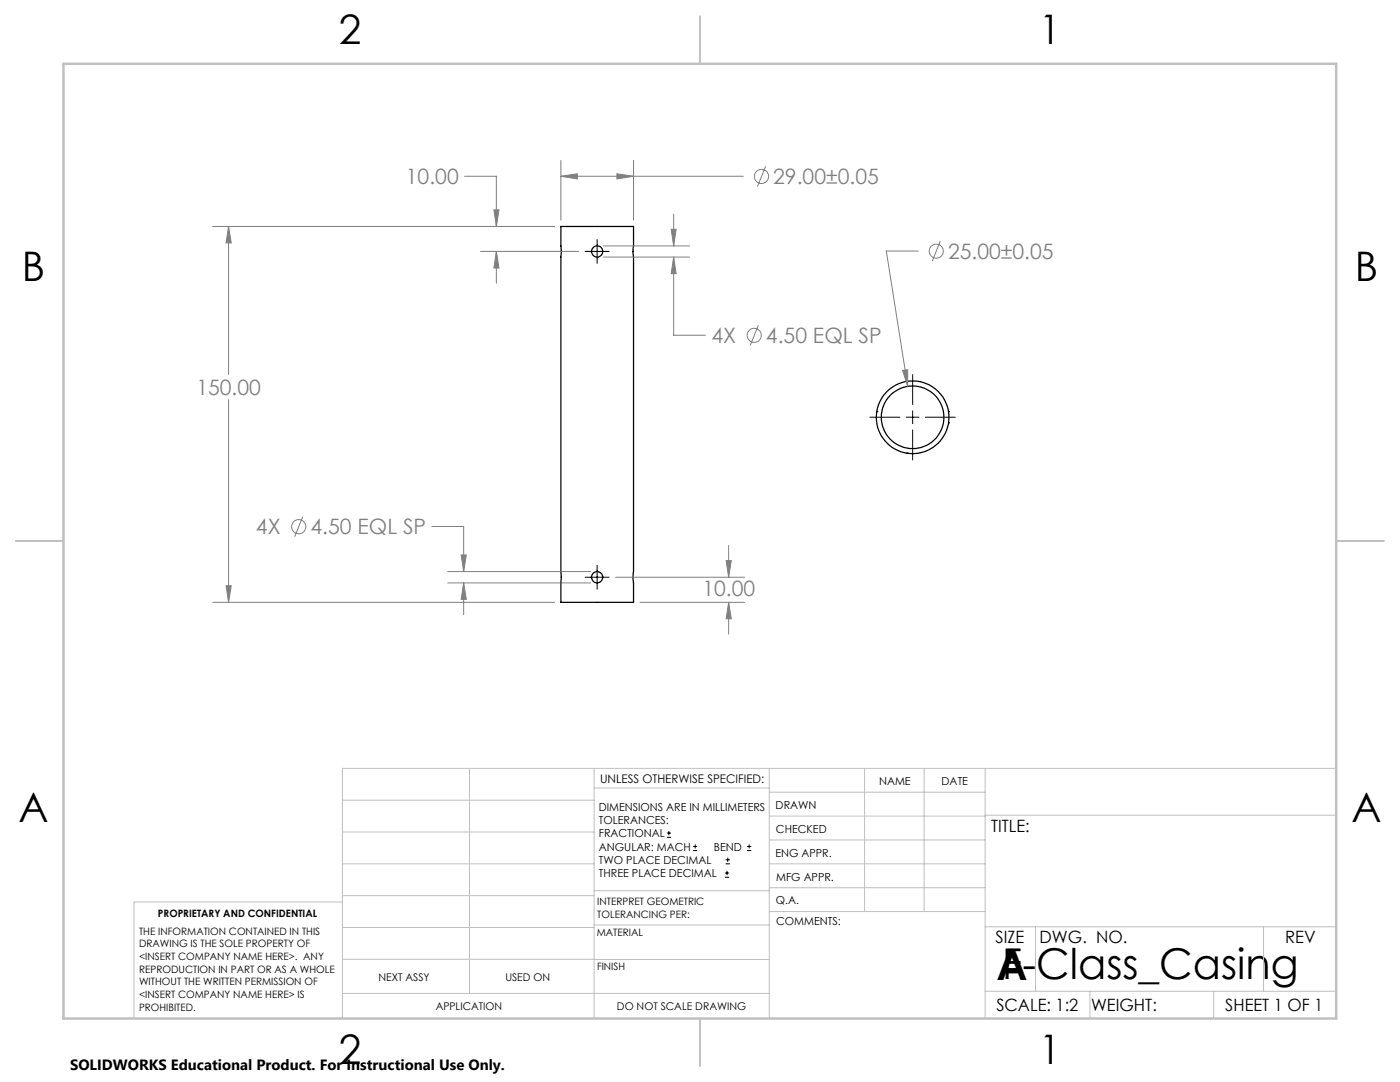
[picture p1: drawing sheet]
<svg xmlns="http://www.w3.org/2000/svg" width="279mm" height="216mm" viewBox="0 0 279 216" stroke-linecap="round" stroke-linejoin="round" font-family="sans-serif">
<g fill="none" stroke="#000" stroke-width=".25">
<path d="M111.9 45.2h14.5l-.1 4.6 .1 1.5v62.8l-.1 .9 .1 5.2h-14.5zM175 82.1h.1M181 90.4h.1M189.3 82.1h.1M189.3 84.4h.1"/>
<circle cx="119.2" cy="50.2" r="1.12"/>
<circle cx="182.1" cy="83.3" r="6.2"/>
<circle cx="182.1" cy="83.3" r="7.3"/>
<circle cx="119.2" cy="115.2" r="1.13"/>
</g>
<g fill="none" stroke="#808080" stroke-width=".2">
<path d="M92.7 35.2h6.4v10M111.9 35.2l3.3-.5v1zM111.9 32v11.9M111.9 35.2h36.4M123.1 34.7l3.3 .5-3.3 .5zM126.4 32v11.9M152.8 33.2l-1.6 4M42.4 45.2h68.3M45.6 45.2l.5 3.3h-1zM45.6 45.2v29.5M95.9 50.2h19.6M98.6 41.9h1l-.5 3.3z"/>
<path d="M99.1 50.2l.5 3.3h-1zM99.1 50.2v6.3M120.4 49.1h17.2M120.4 51.3h17.2M133.9 45.8h1l-.5 3.3zM134.4 51.3l.5 3.3h-1zM134.4 51.3v15.6h6.4M134.4 42.7v6.4M183.2 50.1h-6.3l4.3 27M187.6 48.1l-1.5 4M45.6 79.8v40.4M151.3 64.9l-1.6 4"/>
<path d="M180.1 73.9l1.1-.1v3.3zM45.1 116.9h1l-.5 3.3zM60.4 103.1l-1.6 4M86.2 105.1h6.3v9M89.4 114.1h28.5M89.4 116.3h28.5M92 110.7h1.1l-.6 3.4zM92.5 116.3l.6 3.3h-1.1zM92.5 116.3v6.4M122.8 115.2h25.8M144.9 111.9h1l-.5 3.3zM145.4 108.8v6.4"/>
<path d="M42.4 120.2h68.3M127.7 120.2h20.9M145.4 120.2l.5 3.3h-1zM145.4 120.2v6.3"/>
<circle cx="152" cy="35.2" r="1.41"/>
<circle cx="186.9" cy="50.1" r="1.41"/>
<circle cx="150.5" cy="66.9" r="1.42"/>
<circle cx="59.6" cy="105.1" r="1.41"/>
</g>
<g fill="none" stroke="#000" stroke-width=".2">
<path d="M116.8 50.2h4.8M119.2 47.8v4.8M182.1 74.8v5.9M173.6 83.3h6M180.9 83.3h2.5M182.1 82v2.5M182.1 85.8v6M184.7 83.3h5.9M116.8 115.2h4.8M119.2 112.8v4.8M133.1 167.1h.8M133.1 166.2h.8"/>
<path d="M133.5 165.8v.9M138.3 169.7h.8M138.3 168.9h.8M138.7 168.5v.8M144.7 175h.8M144.7 174.2h.8M144.8 172.4h.9M144.8 171.6h.9M145.1 173.8v.8M145.2 171.1v.9M149.1 169.7h.8M149.1 168.9h.8"/>
<path d="M149.5 168.5v.8"/>
</g>
<g fill="none" stroke="#c0c0c0" stroke-width=".2">
<path d="M68.3 159.7h50.3M93.7 153.3v44.9M118.6 153.3v49.9M118.6 157.2h34.9M153.5 153.3v49.9M153.5 158.1h43.1M172.5 153.3v28.6M184.4 153.3v28.6M196.6 153.3v49.9M266.7 153.3h-198.4v49.9M68.3 178.7h50.3M68.3 172.4h50.3"/>
<path d="M68.3 166h50.3M68.3 180h-41.6v23.2M118.6 177.7h35M153.5 167.6h43.1M153.5 162.8h43.1M153.5 172.4h43.1M153.5 177.1h43.1M196.6 162.7h70.1M68.3 198.2h85.2M68.3 191.4l85.2 .1M68.3 185.1h50.3M118.6 184.6h35"/>
<path d="M153.6 181.9h43M196.6 197.8h70.1M196.6 184.9h70.1M206.7 184.9v12.9M217.5 197.8v5.4M242.2 197.8v5.4M252.2 184.9v12.9"/>
</g>
<path d="M139.7 3.2v9.5M3.1 107.9h9.6M266.7 107.9h9.5M139.7 203.2v9.6" fill="none" stroke="#c0c0c0" stroke-width=".25"/>
<path d="M12.7 12.7h254v190.5h-254z" fill="none" stroke="#c0c0c0" stroke-width=".5"/>
<path d="M123.1 34.7l3.3 .5-3.3 .5zM111.9 35.2l3.3-.5v1zM45.1 116.9h1l-.5 3.3zM45.6 45.2l.5 3.3h-1zM133.9 45.8h1l-.5 3.3zM134.4 51.3l.5 3.3h-1zM99.1 50.2l.5 3.3h-1zM98.6 41.9h1l-.5 3.3zM144.9 111.9h1l-.5 3.3zM145.4 120.2l.5 3.3h-1zM92 110.7h1.1l-.6 3.4zM92.5 116.3l.6 3.3h-1.1zM180.1 73.9l1.1 3.2v-3.3z" fill="#808080"/>
<g font-size="8.5">
<text x="198.9" y="195.5">A</text>
<text x="200" y="195.4">F-Class_Casing</text>
</g>
<g font-size="8.1">
<text x="67.6" y="8.9">2</text>
<text x="207.3" y="8.9">1</text>
<text x="4.4" y="56.1">B</text>
<text x="270.4" y="56.1">B</text>
<text x="3.7" y="164.1">A</text>
<text x="269.7" y="164.1">A</text>
<text x="67.6" y="212.4">2</text>
<text x="207.3" y="212.4">1</text>
</g>
<g font-size="4.2" fill="#808080">
<text x="81" y="36.8">10.00</text>
<text x="154.3" y="36.7">29.00±0.05</text>
<text x="189.2" y="51.6">25.00±0.05</text>
<text x="142" y="68.4">4X</text>
<text x="152.9" y="68.4">4.50 EQL SP</text>
<text x="39.2" y="78.8">150.00</text>
<text x="51.1" y="106.6">4X</text>
<text x="62" y="106.6">4.50 EQL SP</text>
<text x="140.2" y="118.8">10.00</text>
</g>
<g font-size="3.4">
<text x="197.8" y="166">TITLE:</text>
<text x="198.7" y="188.1">SIZE</text>
<text x="207.5" y="188.1">DWG. NO.</text>
<text x="256.5" y="188.2">REV</text>
<text x="198.8" y="201.7">SCALE: 1:2</text>
<text x="217.7" y="201.8">WEIGHT:</text>
<text x="244.5" y="201.7">SHEET 1 OF 1</text>
</g>
<text font-size="3" x="14" y="213.5">SOLIDWORKS Educational Product. For Instructional Use Only.</text>
<text font-size="2.4" x="119.8" y="156.2">UNLESS OTHERWISE SPECIFIED:</text>
<g font-size="2.2">
<text x="119.5" y="161.8">DIMENSIONS ARE IN MILLIMETERS</text>
<text x="154.8" y="161.4">DRAWN</text>
<text x="175.4" y="156.6">NAME</text>
<text x="187.9" y="156.7">DATE</text>
<text x="119.5" y="164.4">TOLERANCES:</text>
<text x="119.5" y="167.1">FRACTIONAL</text>
<text x="154.9" y="166.3">CHECKED</text>
<text x="119.5" y="169.7">ANGULAR: MACH</text>
<text x="119.5" y="172.4">TWO PLACE DECIMAL</text>
<text x="142.5" y="169.7">BEND</text>
<text x="154.8" y="170.9">ENG APPR.</text>
<text x="119.5" y="175">THREE PLACE DECIMAL</text>
<text x="154.9" y="175.7">MFG APPR.</text>
<text x="154.9" y="180.4">Q.A.</text>
<text x="154.9" y="184.6">COMMENTS:</text>
</g>
<g font-size="2.1">
<text x="75.5" y="195.7">NEXT ASSY</text>
<text x="100.9" y="195.7">USED ON</text>
<text x="86.9" y="201.5">APPLICATION</text>
<text x="123.1" y="201.6">DO NOT SCALE DRAWING</text>
</g>
<g font-size="2">
<text x="31.5" y="182.9">PROPRIETARY AND CONFIDENTIAL</text>
<text x="119.2" y="180.6">INTERPRET GEOMETRIC</text>
<text x="119.2" y="183.1">TOLERANCING PER:</text>
<text x="27.8" y="186.5">THE INFORMATION CONTAINED IN THIS</text>
<text x="27.8" y="189">DRAWING IS THE SOLE PROPERTY OF</text>
<text x="27.8" y="191.6">&lt;INSERT COMPANY NAME HERE&gt;. ANY</text>
<text x="119.1" y="186.7">MATERIAL</text>
<text x="27.8" y="194.1">REPRODUCTION IN PART OR AS A WHOLE</text>
<text x="27.8" y="196.6">WITHOUT THE WRITTEN PERMISSION OF</text>
<text x="119.1" y="193.5">FINISH</text>
<text x="27.8" y="199.1">&lt;INSERT COMPANY NAME HERE&gt; IS</text>
<text x="27.8" y="201.7">PROHIBITED.</text>
</g>
</svg>
